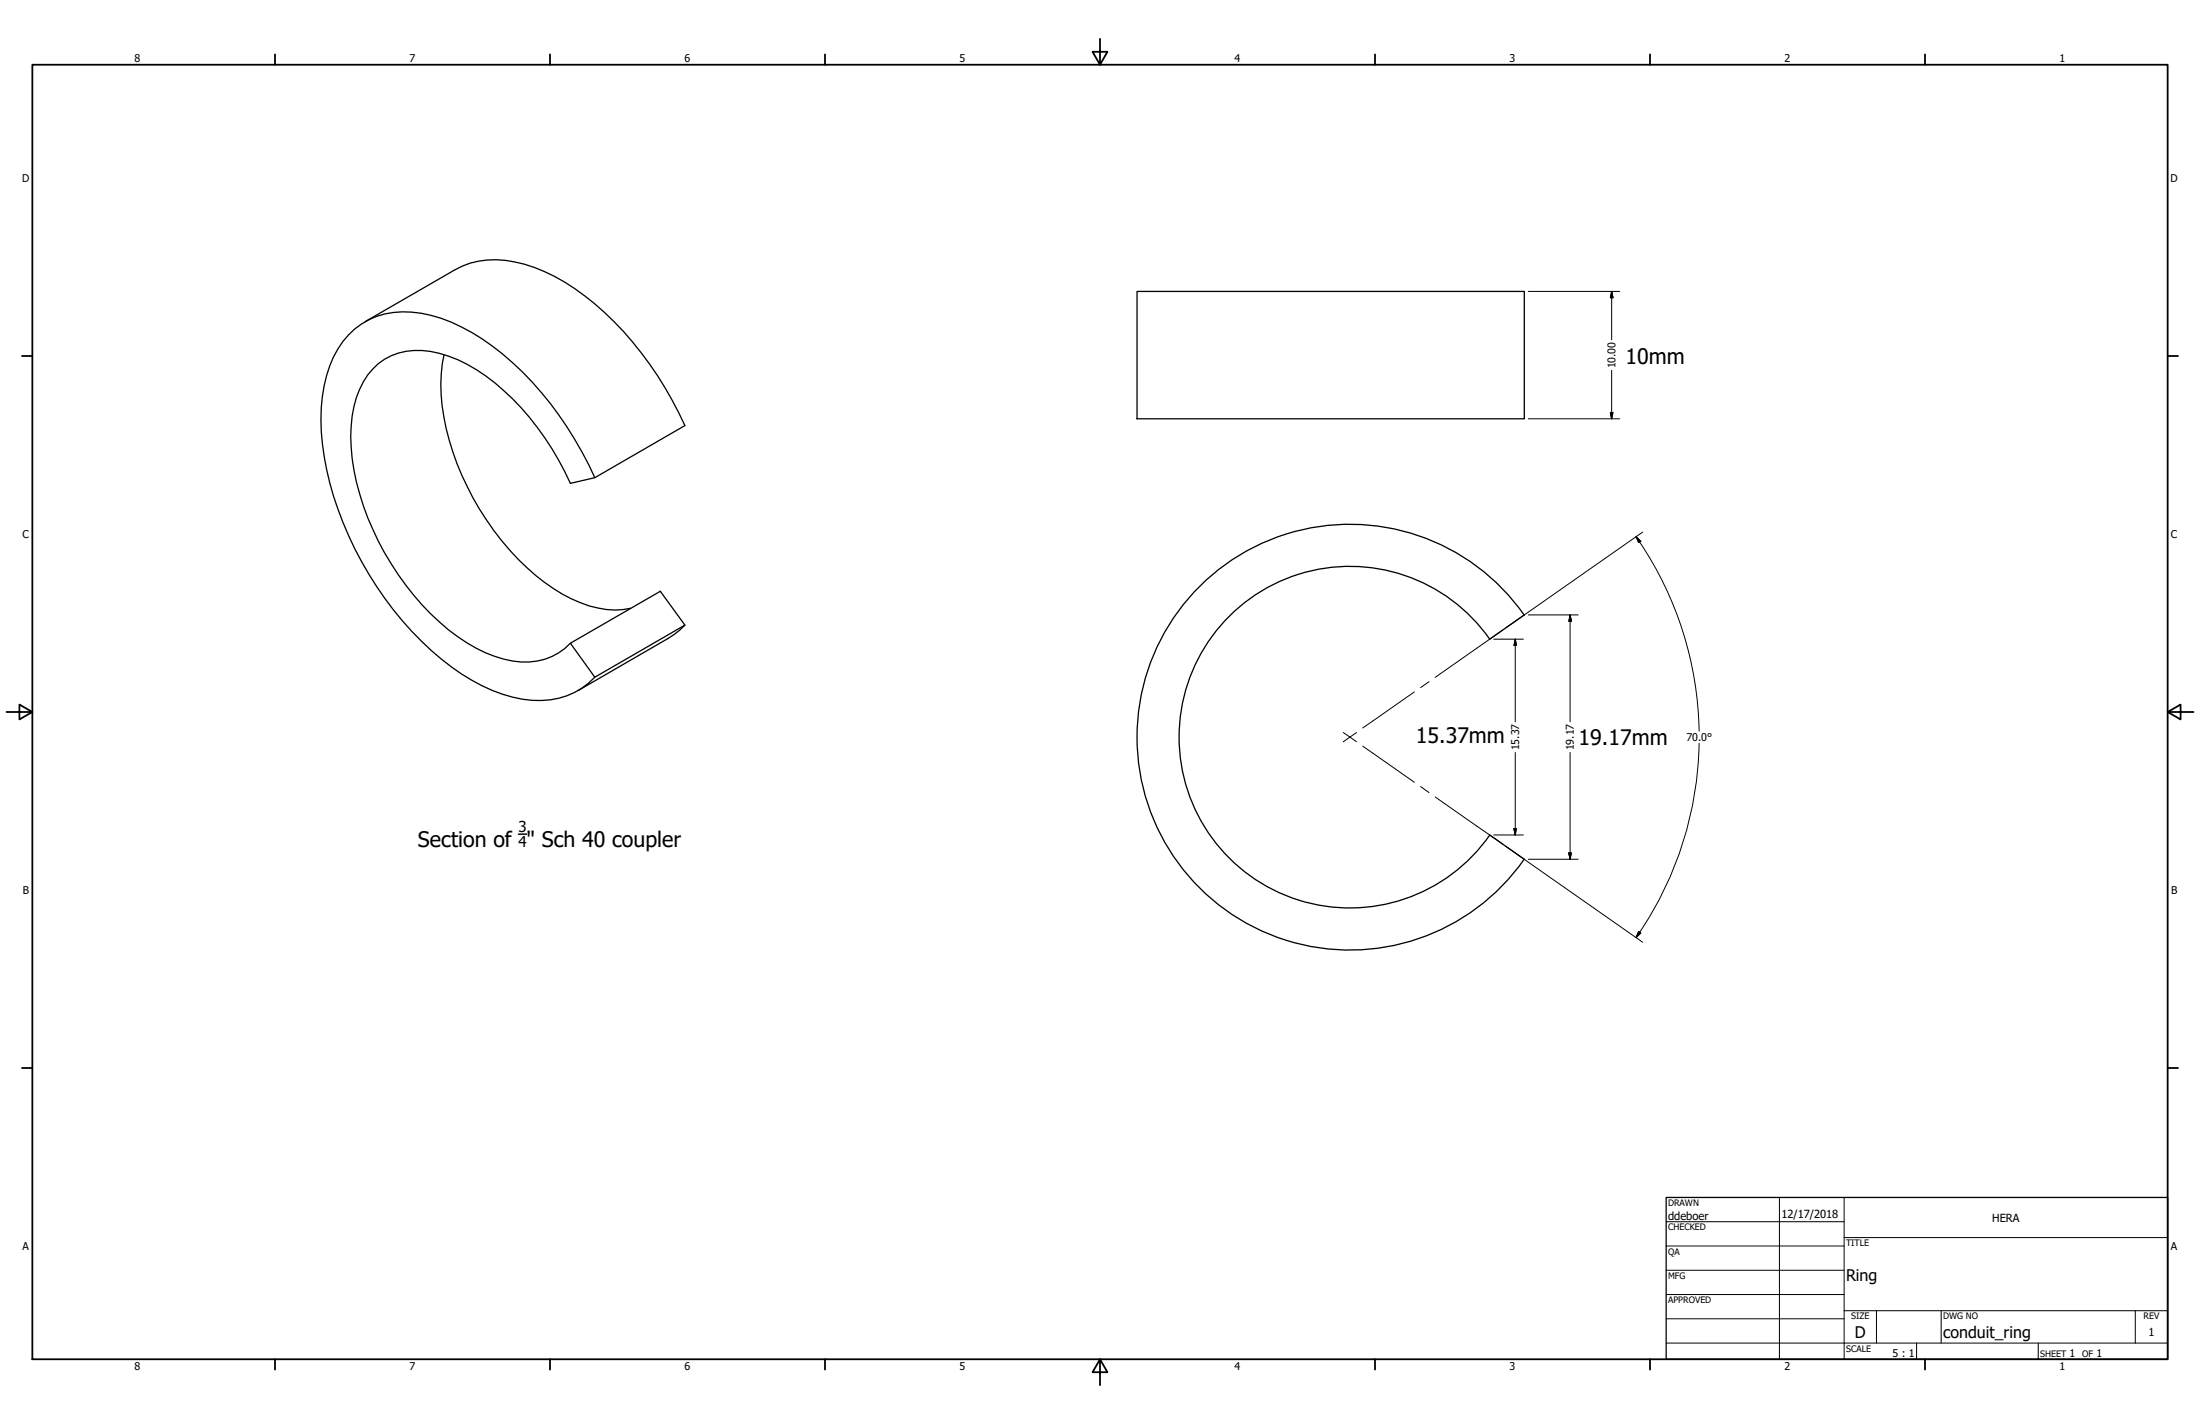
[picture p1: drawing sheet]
<svg xmlns="http://www.w3.org/2000/svg" width="864mm" height="559mm" viewBox="0 0 864 559" stroke-linecap="round" stroke-linejoin="round" font-family="sans-serif">
<!-- layer: Visible (ANSI) -->
<path d="M446.3 114.4h152.1v49.9h-152.1zM143.3 126.2l35.3-20.3a34.7 34.7 0 0 1 27.3-2.2 82.3 82.3 0 0 1 35.1 22.5 140.6 140.6 0 0 1 27.9 40.8l-35.4 20.5-9.6 2.2a103.3 103.3 0 0 0-37-44.7 41.1 41.1 0 0 0-27.5-7.1 23.6 23.6 0 0 0-18.2 14.9 56 56 0 0 0-2.3 31.7 109.7 109.7 0 0 0 37.2 62.7 52.6 52.6 0 0 0 28.4 12.6 24.1 24.1 0 0 0 19.4-7.4M174.3 139.1a70.9 70.9 0 0 0 3.4 38.2 109.7 109.7 0 0 0 36 51.2 49.2 49.2 0 0 0 27.8 10.9l6.1-.7M233.5 187.5a130.1 130.1 0 0 0-44.3-54.5 60 60 0 0 0-27.6-10.5 30.2 30.2 0 0 0-32.2 21.1 69.4 69.4 0 0 0-2.1 35.5 135.3 135.3 0 0 0 49.9 82.6 62.7 62.7 0 0 0 31.6 13.1 29.8 29.8 0 0 0 24.7-9.1M471 230a83.5 83.5 0 0 1 127.3 11.4l-13.5 9.4a67 67 0 0 0-99.5-11.6 67 67 0 0 0 0 100.1 67 67 0 0 0 99.5-11.6l13.5 9.5a83.5 83.5 0 0 1-122.2 16 83.5 83.5 0 0 1-5.1-123.2zM223.9 252.4l35.3-20.4 9.7 13.3-35.4 20.4zM268.9 245.3l-2.1 2-4.6 3.3-35.3 20.4" fill="none" stroke="#000" stroke-width=".51"/>
<!-- layer: Border (ANSI) -->
<g fill="none" stroke="#000" stroke-width=".7">
<path d="M431.8 15.2v10.2l-2.9-5.1h5.8l-2.9 5.1M12.7 25.4h838.2v508h-838.2zM107.9 21.3v4.1M215.9 21.3v4.1M323.8 21.3v4.1M539.8 21.3v4.1M647.7 21.3v4.1M755.6 21.3v4.1M8.6 139.7h4.1M850.9 139.7h4.1M2.5 279.4h10.2l-5.1-2.9v5.8l5.1-2.9M850.9 279.4l5.1 2.9v-5.8l-5.1 2.9h10.2"/>
<path d="M8.6 419.1h4.1M850.9 419.1h4.1M107.9 533.4v4.1M215.9 533.4v4.1M323.8 533.4v4.1M431.8 533.4l2.9 5.1h-5.8l2.9-5.1v10.2M539.8 533.4v4.1M647.7 533.4v4.1M755.6 533.4v4.1"/>
</g>
<!-- layer: Title (ANSI) -->
<g fill="none" stroke="#000" stroke-width=".39">
<path d="M654 479.4h69.9M698.5 469.9v63.5M723.9 469.9v63.5M654 488.9h69.9M654 498.5h69.9M723.9 485.6h127M654 508h69.9M654 517.5h69.9M723.9 514.3h127M736.6 514.3v12.7M762 514.3v12.7M838.2 514.3v12.7"/>
<path d="M654 527h196.9M752.3 527v6.4M800.1 527v6.4"/>
</g>
<path d="M654 469.9h196.9v63.5h-196.9z" fill="none" stroke="#000" stroke-width=".51"/>
<!-- layer: Dimension (ANSI) -->
<g fill="none" stroke="#000" stroke-width=".39">
<path d="M599.9 114.4h35.9M632.7 114.4l.5 2.4h-1.1zM632.7 114.4v18.9M632.7 145.4v18.9M599.9 164.3h35.9M632.1 161.9h1.1l-.5 2.4zM642.2 210.6l1.9 1.8-.8 .5zM642.2 210.6a137.4 137.4 0 0 1 24.8 76.3M644.8 208.8l-53.7 37.6M586.4 250.8h11.6M594.8 250.8l.4 2.5h-.9zM594.8 250.8v32.5"/>
<path d="M599.9 241.3h19.6M616.3 241.3l.5 2.5h-1zM616.3 241.3v42M594.8 295.3v32.4M616.3 295.3v41.9M667 291.7a137.1 137.1 0 0 1-23.4 74.2M586.4 327.7h11.6M591.1 332.2l53.7 37.6M594.3 325.2h.9l-.4 2.5zM599.9 337.2h19.6M615.8 334.7h1l-.5 2.5zM643.3 365.6l.8 .5-1.9 1.8z"/>
<path d="M643.6 365.8l-1.4 2.1"/>
</g>
<g fill="#000" stroke="#000" stroke-width=".39">
<path d="M632.7 114.4l.5 2.4zM632.7 114.4l.5 2.4h-1.1zM632.1 161.9l.6 2.4zM632.1 161.9h1.1l-.5 2.4zM642.2 210.6l1.9 1.8zM642.2 210.6l1.9 1.8-.8 .5zM594.8 250.8l.4 2.5zM594.8 250.8l.4 2.5h-.9zM616.3 241.3l.5 2.5zM616.3 241.3l.5 2.5h-1zM594.3 325.2l.5 2.5zM594.3 325.2h.9l-.4 2.5z"/>
<path d="M615.8 334.7l.5 2.5zM615.8 334.7h1l-.5 2.5zM643.3 365.6l-1.1 2.3zM643.3 365.6l.8 .5-1.9 1.8z"/>
</g>
<!-- layer: Centerline (ANSI) -->
<path d="M589.9 247.3l-26.5 18.5M555.2 271.5l-20.3 14.2M561 267.5l-3.3 2.3M527.3 287.5l2.6 1.7M529.9 289.2l2.6 1.9M529.9 289.2l-2.6 1.9M532.5 287.5l-2.6 1.7M534.9 292.8l20.3 14.2M557.7 308.7l3.3 2.3M563.4 312.7l26.5 18.5" fill="none" stroke="#000" stroke-width=".39"/>
<!-- layer: Symbol (ANSI) -->
<path d="M203.5 327.3h3.2" fill="none" stroke="#000" stroke-width=".57"/>
<g font-size="8.4">
<text x="638.1" y="142.8">10mm</text>
<text x="555.8" y="291.7">15.37mm</text>
<text x="619.7" y="292.5">19.17mm</text>
<text x="164.1" y="332.4">Section of &quot; Sch 40 coupler</text>
</g>
<g font-size="6.3">
<text x="724.7" y="502.7">Ring</text>
<text x="728.1" y="524.9">D</text>
<text x="762.8" y="525">conduit_ring</text>
</g>
<g font-size="5.9">
<text x="203.5" y="326.6">3</text>
<text x="203.5" y="332.4">4</text>
</g>
<g font-size="4.4">
<text x="654.8" y="478.6">ddeboer</text>
<text x="699.3" y="478">12/17/2018</text>
<text x="782" y="479.4">HERA</text>
<text x="843.3" y="524.2">1</text>
</g>
<g font-size="4.2">
<text x="52.8" y="24.4">8</text>
<text x="160.8" y="24.4">7</text>
<text x="268.7" y="24.4">6</text>
<text x="376.7" y="24.4">5</text>
<text x="484.6" y="24.4">4</text>
<text x="592.6" y="24.4">3</text>
<text x="700.5" y="24.4">2</text>
<text x="808.5" y="24.4">1</text>
<text x="8.8" y="71.4">D</text>
<text x="852" y="71.4">D</text>
<text x="634.2" y="144.6" transform="rotate(-90 634.2 144.6)">10.00</text>
<text x="8.9" y="211.1">C</text>
<text x="852.2" y="211.1">C</text>
<text x="662" y="290.8">70.0°</text>
<text x="596.3" y="294.4" transform="rotate(-90 596.3 294.4)">15.37</text>
<text x="617.9" y="294.4" transform="rotate(-90 617.9 294.4)">19.17</text>
<text x="9" y="350.8">B</text>
<text x="852.2" y="350.8">B</text>
<text x="8.9" y="490.5">A</text>
<text x="852.2" y="490.5">A</text>
<text x="742.9" y="532.6">5 : 1</text>
<text x="812.4" y="532.6">1</text>
<text x="823" y="532.6">1</text>
<text x="52.8" y="537.5">8</text>
<text x="160.8" y="537.5">7</text>
<text x="268.7" y="537.5">6</text>
<text x="376.7" y="537.5">5</text>
<text x="484.6" y="537.5">4</text>
<text x="592.6" y="537.5">3</text>
<text x="700.5" y="537.5">2</text>
<text x="808.5" y="537.5">1</text>
</g>
<g font-size="3.5">
<text x="654.8" y="473.2">DRAWN</text>
<text x="654.8" y="482.8">CHECKED</text>
<text x="724.7" y="488.9">TITLE</text>
<text x="654.8" y="492.3">QA</text>
<text x="654.8" y="501.8">MFG</text>
<text x="654.8" y="511.4">APPROVED</text>
<text x="726.7" y="517.7">SIZE</text>
<text x="762.8" y="517.7">DWG NO</text>
<text x="841.4" y="517.7">REV</text>
<text x="724.7" y="530.4">SCALE</text>
<text x="800.9" y="532.6">SHEET</text>
<text x="817.4" y="532.6">OF</text>
</g>
</svg>
